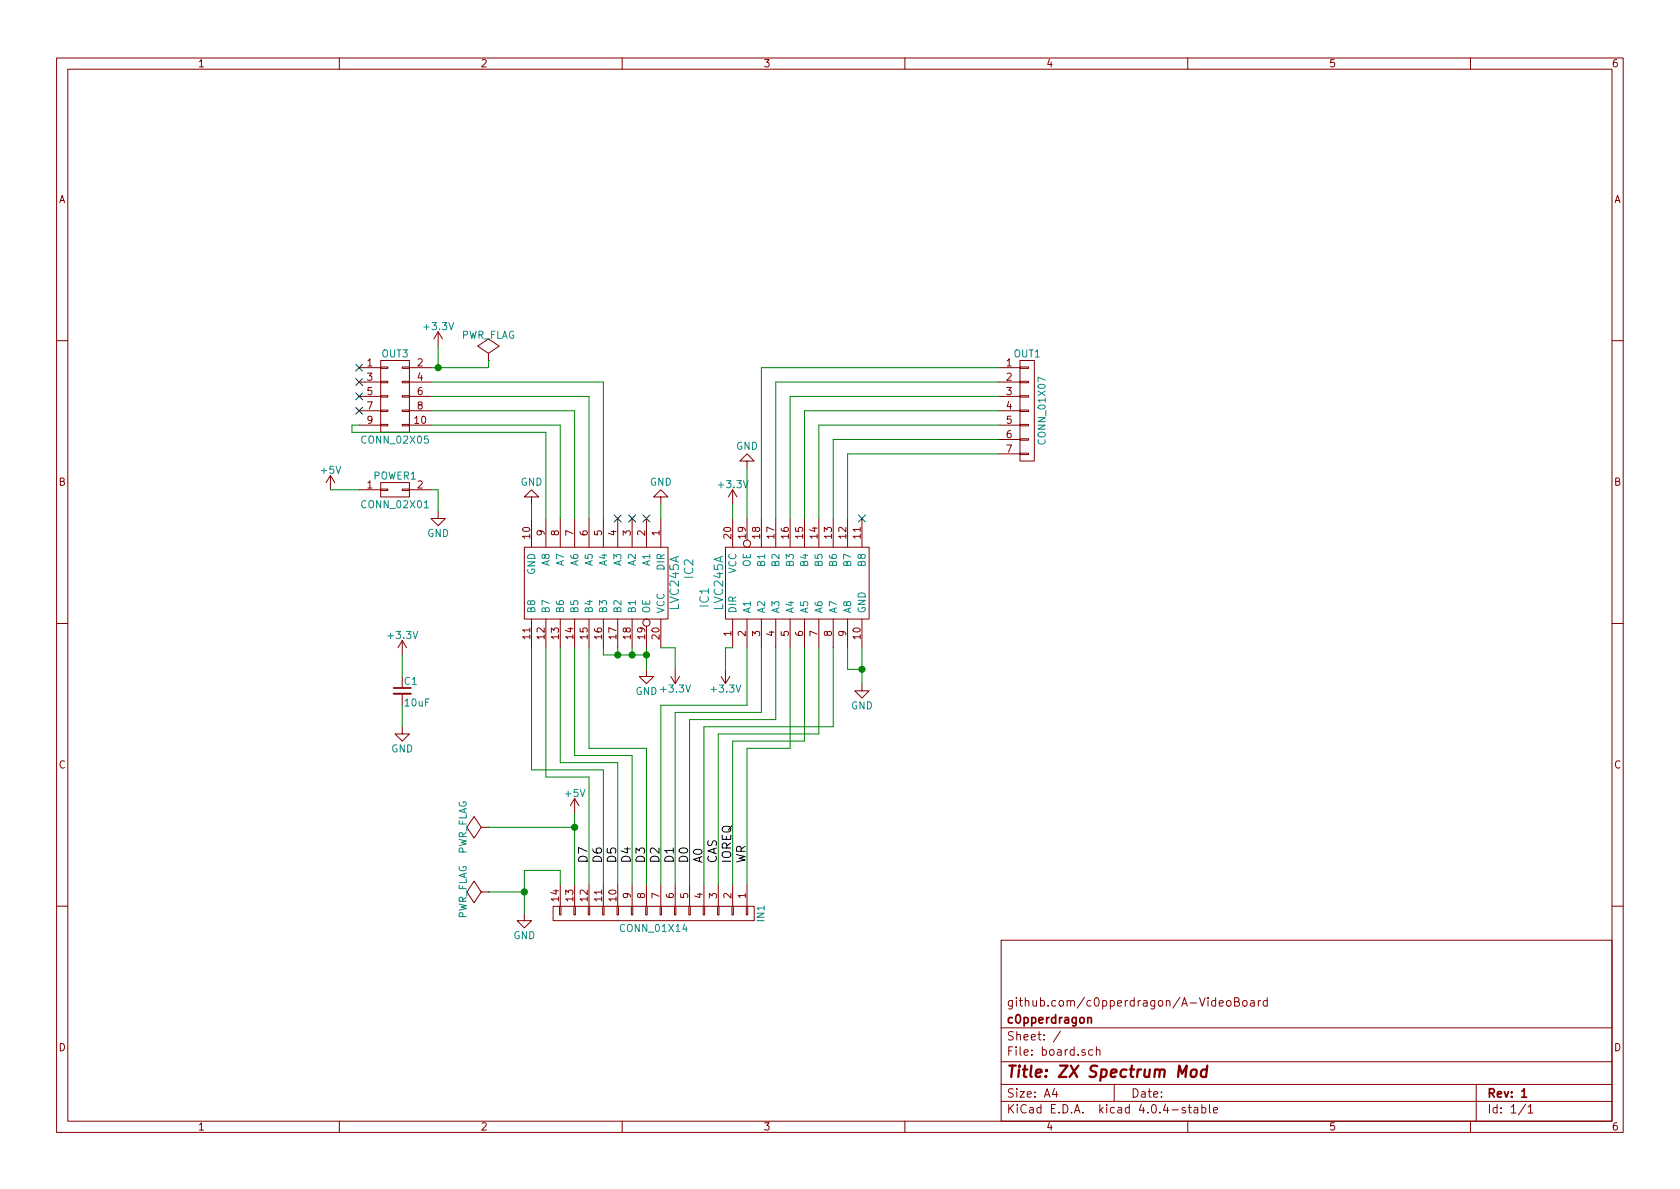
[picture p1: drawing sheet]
EESchema Schematic File Version 2
LIBS:power
LIBS:device
LIBS:transistors
LIBS:conn
LIBS:linear
LIBS:regul
LIBS:74xx
LIBS:cmos4000
LIBS:adc-dac
LIBS:memory
LIBS:xilinx
LIBS:microcontrollers
LIBS:dsp
LIBS:microchip
LIBS:analog_switches
LIBS:motorola
LIBS:texas
LIBS:intel
LIBS:audio
LIBS:interface
LIBS:digital-audio
LIBS:philips
LIBS:display
LIBS:cypress
LIBS:siliconi
LIBS:opto
LIBS:atmel
LIBS:contrib
LIBS:valves
LIBS:components
LIBS:board-cache
EELAYER 25 0
EELAYER END
$Descr A4 11693 8268
encoding utf-8
Sheet 1 1
Title "ZX Spectrum Mod"
Date ""
Rev "1"
Comp "c0pperdragon"
Comment1 "github.com/c0pperdragon/A-VideoBoard"
Comment2 ""
Comment3 ""
Comment4 ""
$EndDescr
$Comp
L CONN_01X07 OUT1
U 1 1
P 7150 2850
F 0 "OUT1" H 7150 3250 50  0000 C CNN
F 1 "CONN_01X07" V 7250 2850 50  0000 C CNN
F 2 "Pin_Headers:Pin_Header_Straight_1x07_Pitch2.54mm" H 7150 2850 50  0001 C CNN
F 3 "" H 7150 2850 50  0000 C CNN
	1    7150 2850
	1    0    0    -1  
$EndComp
$Comp
L GND #PWR01
U 1 1
P 3050 3550
F 0 "#PWR01" H 3050 3300 50  0001 C CNN
F 1 "GND" H 3050 3400 50  0000 C CNN
F 2 "" H 3050 3550 50  0000 C CNN
F 3 "" H 3050 3550 50  0000 C CNN
	1    3050 3550
	1    0    0    -1  
$EndComp
$Comp
L +3.3V #PWR02
U 1 1
P 3050 2400
F 0 "#PWR02" H 3050 2250 50  0001 C CNN
F 1 "+3.3V" H 3050 2540 50  0000 C CNN
F 2 "" H 3050 2400 50  0000 C CNN
F 3 "" H 3050 2400 50  0000 C CNN
	1    3050 2400
	1    0    0    -1  
$EndComp
$Comp
L LVC245A IC2
U 1 1
P 4750 4000
F 0 "IC2" H 4700 4050 60  0000 C CNN
F 1 "LVC245A" H 4800 3950 60  0000 C CNN
F 2 "Housings_SOIC:SOIC-20W_7.5x12.8mm_Pitch1.27mm" H 4800 4000 60  0001 C CNN
F 3 "" H 4800 4000 60  0001 C CNN
	1    4750 4000
	0    1    1    0   
$EndComp
$Comp
L LVC245A IC1
U 1 1
P 4950 4100
F 0 "IC1" H 4900 4150 60  0000 C CNN
F 1 "LVC245A" H 5000 4050 60  0000 C CNN
F 2 "Housings_SOIC:SOIC-20W_7.5x12.8mm_Pitch1.27mm" H 5000 4100 60  0001 C CNN
F 3 "" H 5000 4100 60  0001 C CNN
	1    4950 4100
	0    -1   -1   0   
$EndComp
$Comp
L +3.3V #PWR03
U 1 1
P 4700 4650
F 0 "#PWR03" H 4700 4500 50  0001 C CNN
F 1 "+3.3V" H 4700 4790 50  0000 C CNN
F 2 "" H 4700 4650 50  0000 C CNN
F 3 "" H 4700 4650 50  0000 C CNN
	1    4700 4650
	-1   0    0    1   
$EndComp
$Comp
L +3.3V #PWR04
U 1 1
P 5100 3500
F 0 "#PWR04" H 5100 3350 50  0001 C CNN
F 1 "+3.3V" H 5100 3640 50  0000 C CNN
F 2 "" H 5100 3500 50  0000 C CNN
F 3 "" H 5100 3500 50  0000 C CNN
	1    5100 3500
	1    0    0    -1  
$EndComp
$Comp
L GND #PWR05
U 1 1
P 6000 4750
F 0 "#PWR05" H 6000 4500 50  0001 C CNN
F 1 "GND" H 6000 4600 50  0000 C CNN
F 2 "" H 6000 4750 50  0000 C CNN
F 3 "" H 6000 4750 50  0000 C CNN
	1    6000 4750
	1    0    0    -1  
$EndComp
$Comp
L GND #PWR06
U 1 1
P 4500 4650
F 0 "#PWR06" H 4500 4400 50  0001 C CNN
F 1 "GND" H 4500 4500 50  0000 C CNN
F 2 "" H 4500 4650 50  0000 C CNN
F 3 "" H 4500 4650 50  0000 C CNN
	1    4500 4650
	1    0    0    -1  
$EndComp
$Comp
L GND #PWR07
U 1 1
P 4600 3500
F 0 "#PWR07" H 4600 3250 50  0001 C CNN
F 1 "GND" H 4600 3350 50  0000 C CNN
F 2 "" H 4600 3500 50  0000 C CNN
F 3 "" H 4600 3500 50  0000 C CNN
	1    4600 3500
	-1   0    0    1   
$EndComp
$Comp
L GND #PWR08
U 1 1
P 5200 3250
F 0 "#PWR08" H 5200 3000 50  0001 C CNN
F 1 "GND" H 5200 3100 50  0000 C CNN
F 2 "" H 5200 3250 50  0000 C CNN
F 3 "" H 5200 3250 50  0000 C CNN
	1    5200 3250
	-1   0    0    1   
$EndComp
Text Label 4100 6000 1    60   ~ 0
D7
Text Label 4200 6000 1    60   ~ 0
D6
Text Label 4300 6000 1    60   ~ 0
D5
Text Label 4400 6000 1    60   ~ 0
D4
Text Label 4500 6000 1    60   ~ 0
D3
Text Label 4600 6000 1    60   ~ 0
D2
Text Label 4700 6000 1    60   ~ 0
D1
Text Label 4800 6000 1    60   ~ 0
D0
Text Label 4900 6000 1    60   ~ 0
A0
Text Label 5000 6000 1    60   ~ 0
CAS
Text Label 5100 6000 1    60   ~ 0
IOREQ
NoConn ~ 2500 2550
NoConn ~ 2500 2650
NoConn ~ 2500 2750
NoConn ~ 2500 2850
$Comp
L +5V #PWR09
U 1 1
P 2300 3400
F 0 "#PWR09" H 2300 3250 50  0001 C CNN
F 1 "+5V" H 2300 3540 50  0000 C CNN
F 2 "" H 2300 3400 50  0000 C CNN
F 3 "" H 2300 3400 50  0000 C CNN
	1    2300 3400
	1    0    0    -1  
$EndComp
NoConn ~ 6000 3600
$Comp
L CONN_01X14 IN1
U 1 1
P 4550 6350
F 0 "IN1" H 4550 7100 50  0000 C CNN
F 1 "CONN_01X14" V 4650 6350 50  0000 C CNN
F 2 "Pin_Headers:Pin_Header_Straight_1x14_Pitch2.54mm" H 4550 6350 50  0001 C CNN
F 3 "" H 4550 6350 50  0000 C CNN
	1    4550 6350
	0    1    1    0   
$EndComp
$Comp
L GND #PWR010
U 1 1
P 3650 6350
F 0 "#PWR010" H 3650 6100 50  0001 C CNN
F 1 "GND" H 3650 6200 50  0000 C CNN
F 2 "" H 3650 6350 50  0000 C CNN
F 3 "" H 3650 6350 50  0000 C CNN
	1    3650 6350
	1    0    0    -1  
$EndComp
$Comp
L +5V #PWR011
U 1 1
P 4000 5650
F 0 "#PWR011" H 4000 5500 50  0001 C CNN
F 1 "+5V" H 4000 5790 50  0000 C CNN
F 2 "" H 4000 5650 50  0000 C CNN
F 3 "" H 4000 5650 50  0000 C CNN
	1    4000 5650
	1    0    0    -1  
$EndComp
$Comp
L C_Small C1
U 1 1
P 2800 4800
F 0 "C1" H 2810 4870 50  0000 L CNN
F 1 "10uF" H 2810 4720 50  0000 L CNN
F 2 "Capacitors_SMD:C_0805_HandSoldering" H 2800 4800 50  0001 C CNN
F 3 "" H 2800 4800 50  0000 C CNN
	1    2800 4800
	1    0    0    -1  
$EndComp
Text Label 5200 6000 1    60   ~ 0
WR
NoConn ~ 4300 3600
NoConn ~ 4400 3600
NoConn ~ 4500 3600
$Comp
L PWR_FLAG #FLG012
U 1 1
P 3400 5750
F 0 "#FLG012" H 3400 5845 50  0001 C CNN
F 1 "PWR_FLAG" H 3400 5930 50  0000 C CNN
F 2 "" H 3400 5750 50  0000 C CNN
F 3 "" H 3400 5750 50  0000 C CNN
	1    3400 5750
	0    -1   -1   0   
$EndComp
$Comp
L PWR_FLAG #FLG013
U 1 1
P 3400 6200
F 0 "#FLG013" H 3400 6295 50  0001 C CNN
F 1 "PWR_FLAG" H 3400 6380 50  0000 C CNN
F 2 "" H 3400 6200 50  0000 C CNN
F 3 "" H 3400 6200 50  0000 C CNN
	1    3400 6200
	0    -1   -1   0   
$EndComp
$Comp
L PWR_FLAG #FLG014
U 1 1
P 3400 2500
F 0 "#FLG014" H 3400 2595 50  0001 C CNN
F 1 "PWR_FLAG" H 3400 2680 50  0000 C CNN
F 2 "" H 3400 2500 50  0000 C CNN
F 3 "" H 3400 2500 50  0000 C CNN
	1    3400 2500
	1    0    0    -1  
$EndComp
$Comp
L CONN_02X05 OUT3
U 1 1
P 2750 2750
F 0 "OUT3" H 2750 3050 50  0000 C CNN
F 1 "CONN_02X05" H 2750 2450 50  0000 C CNN
F 2 "Pin_Headers:Pin_Header_Straight_2x05_Pitch2.54mm" H 2750 1550 50  0001 C CNN
F 3 "" H 2750 1550 50  0000 C CNN
	1    2750 2750
	1    0    0    -1  
$EndComp
$Comp
L CONN_02X01 POWER1
U 1 1
P 2750 3400
F 0 "POWER1" H 2750 3500 50  0000 C CNN
F 1 "CONN_02X01" H 2750 3300 50  0000 C CNN
F 2 "Pin_Headers:Pin_Header_Straight_2x01_Pitch2.54mm" H 2750 2200 50  0001 C CNN
F 3 "" H 2750 2200 50  0000 C CNN
	1    2750 3400
	1    0    0    -1  
$EndComp
$Comp
L +3.3V #PWR015
U 1 1
P 2800 4550
F 0 "#PWR015" H 2800 4400 50  0001 C CNN
F 1 "+3.3V" H 2800 4690 50  0000 C CNN
F 2 "" H 2800 4550 50  0000 C CNN
F 3 "" H 2800 4550 50  0000 C CNN
	1    2800 4550
	1    0    0    -1  
$EndComp
$Comp
L GND #PWR016
U 1 1
P 2800 5050
F 0 "#PWR016" H 2800 4800 50  0001 C CNN
F 1 "GND" H 2800 4900 50  0000 C CNN
F 2 "" H 2800 5050 50  0000 C CNN
F 3 "" H 2800 5050 50  0000 C CNN
	1    2800 5050
	1    0    0    -1  
$EndComp
Wire Wire Line
	3050 3550 3050 3400
Wire Wire Line
	3050 2550 3050 2400
Wire Wire Line
	5100 3600 5100 3500
Wire Wire Line
	6000 4500 6000 4750
Wire Wire Line
	4500 4500 4500 4650
Wire Wire Line
	3000 2950 3900 2950
Wire Wire Line
	3000 2850 4000 2850
Wire Wire Line
	3000 2750 4100 2750
Wire Wire Line
	3000 2650 4200 2650
Wire Wire Line
	4100 6150 4100 5400
Wire Wire Line
	4100 5400 3800 5400
Wire Wire Line
	4200 5350 4200 6150
Wire Wire Line
	3700 5350 4200 5350
Wire Wire Line
	4300 6150 4300 5300
Wire Wire Line
	4300 5300 3900 5300
Wire Wire Line
	3900 5300 3900 4500
Wire Wire Line
	4400 5250 4400 6150
Wire Wire Line
	4400 5250 4000 5250
Wire Wire Line
	4000 5250 4000 4500
Wire Wire Line
	4500 6150 4500 5200
Wire Wire Line
	4500 5200 4100 5200
Wire Wire Line
	4100 5200 4100 4500
Wire Wire Line
	5900 4500 5900 4650
Wire Wire Line
	5300 2550 5300 3600
Wire Wire Line
	5400 2650 5400 3600
Wire Wire Line
	5500 2750 5500 3600
Wire Wire Line
	3000 2550 3400 2550
Wire Wire Line
	3050 3400 3000 3400
Wire Wire Line
	2300 3400 2500 3400
Wire Wire Line
	2500 2950 2450 2950
Wire Wire Line
	2450 2950 2450 3000
Wire Wire Line
	2450 3000 3800 3000
Wire Wire Line
	3800 3000 3800 3600
Wire Wire Line
	3900 2950 3900 3600
Wire Wire Line
	4000 2850 4000 3600
Wire Wire Line
	4100 2750 4100 3600
Wire Wire Line
	4200 2650 4200 3600
Wire Wire Line
	4600 6150 4600 4900
Wire Wire Line
	4600 4900 5200 4900
Wire Wire Line
	5200 4900 5200 4500
Wire Wire Line
	4700 4950 4700 6150
Wire Wire Line
	4700 4950 5300 4950
Wire Wire Line
	5300 4950 5300 4500
Wire Wire Line
	4800 5000 4800 6150
Wire Wire Line
	4800 5000 5400 5000
Wire Wire Line
	5400 5000 5400 4500
Wire Wire Line
	4900 5050 4900 6150
Wire Wire Line
	4900 5050 5800 5050
Wire Wire Line
	5000 5100 5000 6150
Wire Wire Line
	5000 5100 5700 5100
Wire Wire Line
	5100 5150 5100 6150
Wire Wire Line
	5600 5150 5100 5150
Wire Wire Line
	5200 5200 5200 6150
Wire Wire Line
	5900 4650 6000 4650
Connection ~ 6000 4650
Wire Wire Line
	4200 4550 4500 4550
Wire Wire Line
	4400 4550 4400 4500
Connection ~ 4500 4550
Wire Wire Line
	4300 4550 4300 4500
Connection ~ 4400 4550
Wire Wire Line
	4200 4550 4200 4500
Connection ~ 4300 4550
Wire Wire Line
	5300 2550 6950 2550
Wire Wire Line
	5400 2650 6950 2650
Wire Wire Line
	5500 2750 6950 2750
Wire Wire Line
	5600 3600 5600 2850
Wire Wire Line
	5600 2850 6950 2850
Wire Wire Line
	5700 3600 5700 2950
Wire Wire Line
	5700 2950 6950 2950
Wire Wire Line
	5800 3600 5800 3050
Wire Wire Line
	5800 3050 6950 3050
Wire Wire Line
	5900 3600 5900 3150
Wire Wire Line
	5900 3150 6950 3150
Wire Wire Line
	4000 5650 4000 6150
Wire Wire Line
	3900 6150 3900 6050
Wire Wire Line
	3900 6050 3650 6050
Wire Wire Line
	3650 6050 3650 6350
Wire Wire Line
	3400 5750 4000 5750
Connection ~ 4000 5750
Wire Wire Line
	3400 6200 3650 6200
Connection ~ 3650 6200
Wire Wire Line
	3400 2550 3400 2500
Connection ~ 3050 2550
Wire Wire Line
	3700 5350 3700 4500
Wire Wire Line
	3800 5400 3800 4500
Wire Wire Line
	5800 5050 5800 4500
Wire Wire Line
	5700 5100 5700 4500
Wire Wire Line
	5600 4500 5600 5150
Wire Wire Line
	5500 4500 5500 5200
Wire Wire Line
	5500 5200 5200 5200
Wire Wire Line
	2800 4700 2800 4550
Wire Wire Line
	2800 5050 2800 4900
Wire Wire Line
	4600 4500 4700 4500
Wire Wire Line
	4700 4500 4700 4650
$Comp
L +3.3V #PWR017
U 1 1
P 5050 4650
F 0 "#PWR017" H 5050 4500 50  0001 C CNN
F 1 "+3.3V" H 5050 4790 50  0000 C CNN
F 2 "" H 5050 4650 50  0000 C CNN
F 3 "" H 5050 4650 50  0000 C CNN
	1    5050 4650
	-1   0    0    1   
$EndComp
Wire Wire Line
	5100 4500 5050 4500
Wire Wire Line
	5050 4500 5050 4650
Wire Wire Line
	4600 3600 4600 3500
$Comp
L GND #PWR018
U 1 1
P 3700 3500
F 0 "#PWR018" H 3700 3250 50  0001 C CNN
F 1 "GND" H 3700 3350 50  0000 C CNN
F 2 "" H 3700 3500 50  0000 C CNN
F 3 "" H 3700 3500 50  0000 C CNN
	1    3700 3500
	-1   0    0    1   
$EndComp
Wire Wire Line
	3700 3600 3700 3500
Wire Wire Line
	5200 3600 5200 3250
$EndSCHEMATC
